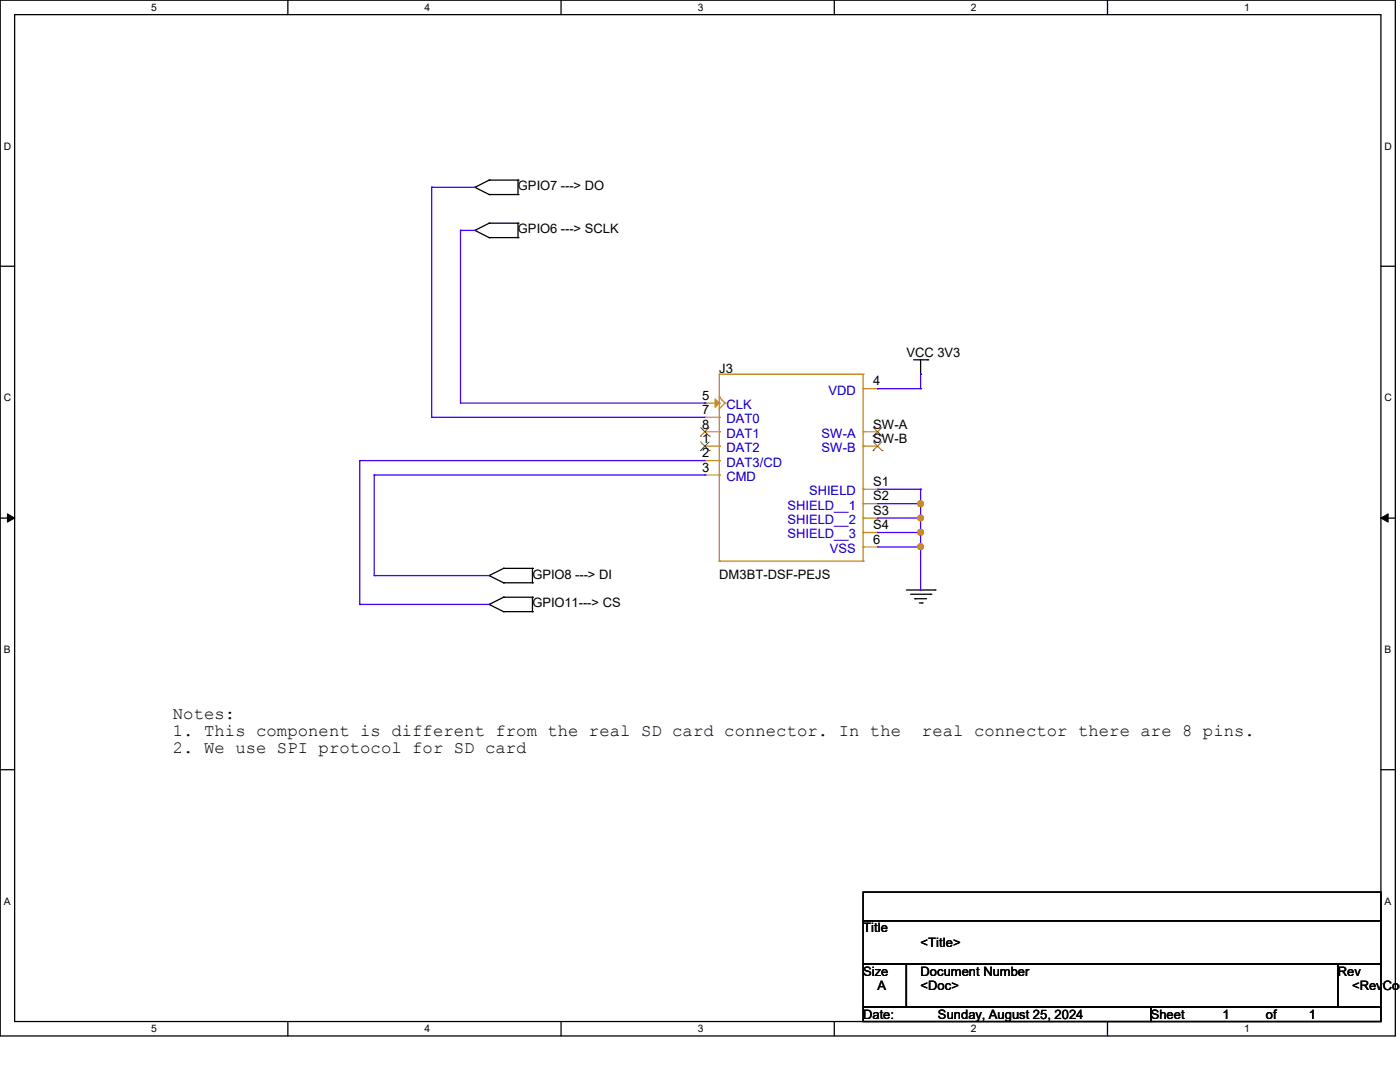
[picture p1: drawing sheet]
<svg xmlns="http://www.w3.org/2000/svg" width="279mm" height="216mm" viewBox="0 0 279 216" stroke-linecap="round" stroke-linejoin="round" font-family="sans-serif">
<path d="M0 0h278.5v206.7h-278.5zM2.9 2.9h272.7v200.9h-272.7z" fill="none" stroke="#000" stroke-width=".25"/>
<g fill="#fff">
<path d="M30.2 .3h1.1v2.3h-1.1z"/>
<path d="M30.2 204.1h1.1v2.3h-1.1z"/>
</g>
<path d="M57.4 0v2.9M57.4 203.8v2.9" fill="none" stroke="#000" stroke-width=".25"/>
<g fill="#fff">
<path d="M84.7 .3h1.1v2.3h-1.1z"/>
<path d="M84.7 204.1h1.1v2.3h-1.1z"/>
</g>
<path d="M112 0v2.9M112 203.8v2.9" fill="none" stroke="#000" stroke-width=".25"/>
<g fill="#fff">
<path d="M139.2 .3h1.1v2.3h-1.1z"/>
<path d="M139.2 204.1h1.1v2.3h-1.1z"/>
</g>
<path d="M166.5 0v2.9M166.5 203.8v2.9" fill="none" stroke="#000" stroke-width=".25"/>
<g fill="#fff">
<path d="M193.8 .3h1.1v2.3h-1.1z"/>
<path d="M193.8 204.1h1.1v2.3h-1.1z"/>
</g>
<path d="M221 0v2.9M221 203.8v2.9" fill="none" stroke="#000" stroke-width=".25"/>
<g fill="#fff">
<path d="M248.3 .3h1.1v2.3h-1.1z"/>
<path d="M248.3 204.1h1.1v2.3h-1.1z"/>
<path d="M.8 28h1.4v2.3h-1.4z"/>
<path d="M276.3 28h1.4v2.3h-1.4z"/>
<path d="M.8 78.2h1.4v2.3h-1.4z"/>
<path d="M276.3 78.2h1.4v2.3h-1.4z"/>
</g>
<path d="M0 53.1h2.9M275.6 53.1h2.9" fill="none" stroke="#000" stroke-width=".25"/>
<g fill="#fff">
<path d="M.8 128.5h1.3v2.2h-1.3z"/>
<path d="M276.3 128.5h1.3v2.2h-1.3z"/>
</g>
<path d="M0 103.4h2.9M275.6 103.4h2.9" fill="none" stroke="#000" stroke-width=".25"/>
<path d="M1.5 102.5l1.4 .9-1.4 .8zM275.6 103.4l1.4-.9v1.7z" fill="#000" stroke="#000" stroke-width=".2"/>
<g fill="#fff">
<path d="M.8 178.7h1.3v2.2h-1.3z"/>
<path d="M276.3 178.7h1.3v2.2h-1.3z"/>
</g>
<g fill="none" stroke="#000" stroke-width=".25">
<path d="M94.8 37.4h.1M94.8 37.4l2.8 1.4M97.6 38.8h.1M97.6 35.9h.1M97.6 38.8h5.8M97.6 35.9l-2.8 1.5M97.6 35.9h5.8M103.4 35.9h.1M103.4 38.8h.1M103.4 35.9v2.9M94.8 46h.1M94.8 46l2.8 1.4"/>
<path d="M97.6 47.4h.1M97.6 44.5h.1M97.6 47.4h5.8M97.6 44.5l-2.8 1.5M97.6 44.5h5.8M103.4 44.5h.1M103.4 47.4h.1M103.4 44.5v2.9M182.3 71.8h2.9M183.7 74.7h.1M183.7 71.8v2.9M185.2 71.8h.1"/>
<path d="M97.6 114.9h.1M97.6 114.9l2.9 1.4M100.5 116.3h.1M100.5 113.4h.1M100.5 119.2h.1M100.5 116.3h5.8M100.5 113.4l-2.9 1.5M100.5 113.4h5.8M100.5 119.2l-2.9 1.4M100.5 119.2h5.8M106.3 113.4h.1M106.3 116.3h.1"/>
<path d="M106.3 119.2h.1M106.3 113.4v2.9M106.3 119.2v2.8M180.9 117.7h5.7M181.7 118.6h4.1M182.6 119.5h.1M182.6 119.5h2.3M185.8 118.6h.1M186.6 117.7h.1M97.6 120.6h.1M97.6 120.6l2.9 1.4M100.5 122h.1"/>
<path d="M100.5 122h5.8M106.3 122h.1M183.5 120.3h.5M184 120.3h.1M0 153.6h2.9M275.6 153.6h2.9M172.3 178h103.3v5.7h-103.3zM172.3 183.7h103.3v8.7h-103.3zM172.3 192.4h8.6v8.6h-8.6zM180.9 192.4h86.1v8.6h-86.1zM267 192.4h8.6v8.6h-8.6zM172.3 201h57.4v2.8h-57.4z"/>
<path d="M229.7 201h45.9v2.8h-45.9z"/>
</g>
<g fill="none" stroke="#cc8006" stroke-width=".25">
<path d="M143.6 74.7h.1M143.6 79.2h.1M143.6 74.7v37.3M143.6 74.7h28.7M143.6 79.2l1.1 1.2M172.3 74.7h.1M172.3 77.6h.1M172.3 74.7v37.3M143.6 80.4h.1M143.6 94.8h.1M143.6 83.3h.1M143.6 86.1h.1"/>
<path d="M143.6 89h.1M143.6 91.9h.1M144.7 80.4h.1M144.7 80.4l-1.1 1.2M172.3 86.1h.1M172.3 97.6h.1M172.3 89h.1M143.6 112h.1M143.6 112h28.7M172.3 112h.1M172.3 109.1h.1M172.3 100.5h.1"/>
<path d="M172.3 103.4h.1M172.3 106.3h.1"/>
</g>
<g fill="none" stroke="#a84" stroke-width=".25">
<path d="M172.3 77.6h2.8M175.1 77.6h.1M140.7 89h.1M140.7 91.9h.1M140.7 94.8h.1M140.7 80.4h.1M140.7 83.3h.1M140.7 86.1h.1M140.7 89h2.9M140.7 91.9h2.9M140.7 94.8h2.9M140.7 80.4h2.9"/>
<path d="M140.7 83.3h2.9M140.7 86.1h2.9M172.3 97.6h2.8M172.3 89h2.8M172.3 86.1h2.8M175.1 97.6h.1M175.1 86.1h.1M175.1 89h.1M172.3 103.4h2.8M172.3 100.5h2.8M172.3 106.3h2.8M172.3 109.1h2.8"/>
<path d="M175.1 103.4h.1M175.1 100.5h.1M175.1 106.3h.1M175.1 109.1h.1"/>
</g>
<g fill="none" stroke="#804000" stroke-width=".2">
<path d="M139.8 89.9h.1M139.8 87h.1M139.8 88.2l1.8 1.7M139.8 85.3l1.8 1.7M141.5 88.2l-1.7 1.7M141.5 85.3l-1.7 1.7M141.6 89.9h.1M141.6 87h.1M174.2 87h.1M174.2 89.9h.1M174.3 85.3l1.7 1.7M174.3 88.2l1.7 1.7"/>
<path d="M176 85.3l-1.8 1.7M176 88.2l-1.8 1.7M176 87h.1M176 89.9h.1"/>
</g>
<path d="M142.7 79.6l.9 .8-.9 .9z" fill="#a84" stroke="#a84" stroke-width=".25"/>
<g fill="none" stroke="#4200ff" stroke-width=".25">
<path d="M86.1 37.4h.1M86.1 37.4h8.7M86.1 37.4v45.9M91.9 46h.1M91.9 46h2.9M91.9 46v34.4h48.8M175.1 77.6h.1M175.1 77.6h8.6M183.7 77.6h.1M183.7 74.7v2.9M71.8 91.9h.1M71.8 91.9h68.9"/>
<path d="M71.8 91.9v28.7M74.7 94.8h.1M74.7 94.8h66M74.7 94.8v20.1M86.1 83.3h.1M86.1 83.3h54.6M140.7 80.4h.1M140.7 94.8h.1M175.1 97.6h8.6M183.7 97.6h.1M183.7 97.6v20.1M74.7 114.9h.1"/>
<path d="M74.7 114.9h22.9M175.1 100.5h8.6M175.1 103.4h8.6M175.1 106.3h8.6M175.1 109.1h8.6M183.7 100.5h.1M183.7 103.4h.1M183.7 106.3h.1M183.7 109.1h.1M183.7 117.7h.1M71.8 120.6h.1M71.8 120.6h25.8"/>
</g>
<g fill="#f00" stroke="#f00" stroke-width=".25">
<circle cx="183.7" cy="100.5" r=".55"/>
<circle cx="183.7" cy="103.4" r=".55"/>
<circle cx="183.7" cy="106.2" r=".55"/>
<circle cx="183.7" cy="109.1" r=".55"/>
</g>
<g font-size="3.4">
<text x="34.5" y="143.4">Notes:</text>
<text x="34.5" y="146.8">1. This component is different from the real SD card connector. In the</text>
<text x="184" y="146.8">real connector there are 8 pins.</text>
<text x="34.5" y="150.2">2. We use SPI protocol for SD card</text>
</g>
<g font-size="2.6">
<text x="103.4" y="38">GPIO7 ---&gt; DO</text>
<text x="103.4" y="46.6">GPIO6 ---&gt; SCLK</text>
<text x="180.9" y="71.2">VCC 3V3</text>
<text x="143.6" y="74.4">J3</text>
<text x="174.2" y="76.9">4</text>
<text x="140.1" y="79.8">5</text>
<text x="140.1" y="82.6">7</text>
<text x="140.1" y="88.4">1</text>
<text x="140.1" y="85.5">8</text>
<text x="174.2" y="85.5">SW-A</text>
<text x="174.2" y="88.4">SW-B</text>
<text x="140.1" y="91.3">2</text>
<text x="140.1" y="94.1">3</text>
<text x="174.2" y="97">S1</text>
<text x="174.2" y="99.9">S2</text>
<text x="174.2" y="102.7">S3</text>
<text x="174.2" y="105.6">S4</text>
<text x="174.2" y="108.5">6</text>
<text x="106.3" y="115.5">GPIO8 ---&gt; DI</text>
<text x="143.6" y="115.5">DM3BT-DSF-PEJS</text>
<text x="106.3" y="121.2">GPIO11---&gt; CS</text>
<text x="172.3" y="186.1">Title</text>
<text x="183.7" y="188.9">&lt;Title&gt;</text>
<text x="172.3" y="194.7">Size</text>
<text x="175.1" y="197.6">A</text>
<text x="183.7" y="194.7">Document Number</text>
<text x="183.7" y="197.6">&lt;Doc&gt;</text>
<text x="267" y="194.7">Rev</text>
<text x="269.8" y="197.6">&lt;RevCod</text>
<text x="172.3" y="203.3">Date:</text>
<text x="187.2" y="203.3">Sunday, August 25, 2024</text>
<text x="229.7" y="203.3">Sheet</text>
<text x="244" y="203.3">1</text>
<text x="252.6" y="203.3">of</text>
<text x="261.2" y="203.3">1</text>
</g>
<g font-size="2.6" fill="#00c">
<text x="145" y="81.6">CLK</text>
<text x="165.4" y="78.7">VDD</text>
<text x="145" y="84.5">DAT0</text>
<text x="145" y="87.3">DAT1</text>
<text x="164" y="87.3">SW-A</text>
<text x="145" y="90.2">DAT2</text>
<text x="145" y="93.1">DAT3/CD</text>
<text x="145" y="96">CMD</text>
<text x="164" y="90.2">SW-B</text>
<text x="157.2" y="101.7">SHIELD__1</text>
<text x="161.5" y="98.8">SHIELD</text>
<text x="157.2" y="104.6">SHIELD__2</text>
<text x="157.2" y="107.4">SHIELD__3</text>
<text x="165.6" y="110.3">VSS</text>
</g>
<g font-size="2.1">
<text x="30.2" y="2.2">5</text>
<text x="84.7" y="2.2">4</text>
<text x="139.2" y="2.2">3</text>
<text x="193.8" y="2.2">2</text>
<text x="248.3" y="2.2">1</text>
<text x=".8" y="29.8">D</text>
<text x="276.3" y="29.8">D</text>
<text x=".8" y="80.1">C</text>
<text x="276.3" y="80.1">C</text>
<text x=".8" y="130.3">B</text>
<text x="276.3" y="130.3">B</text>
<text x=".8" y="180.5">A</text>
<text x="276.3" y="180.5">A</text>
<text x="30.2" y="206">5</text>
<text x="84.7" y="206">4</text>
<text x="139.2" y="206">3</text>
<text x="193.8" y="206">2</text>
<text x="248.3" y="206">1</text>
</g>
</svg>
